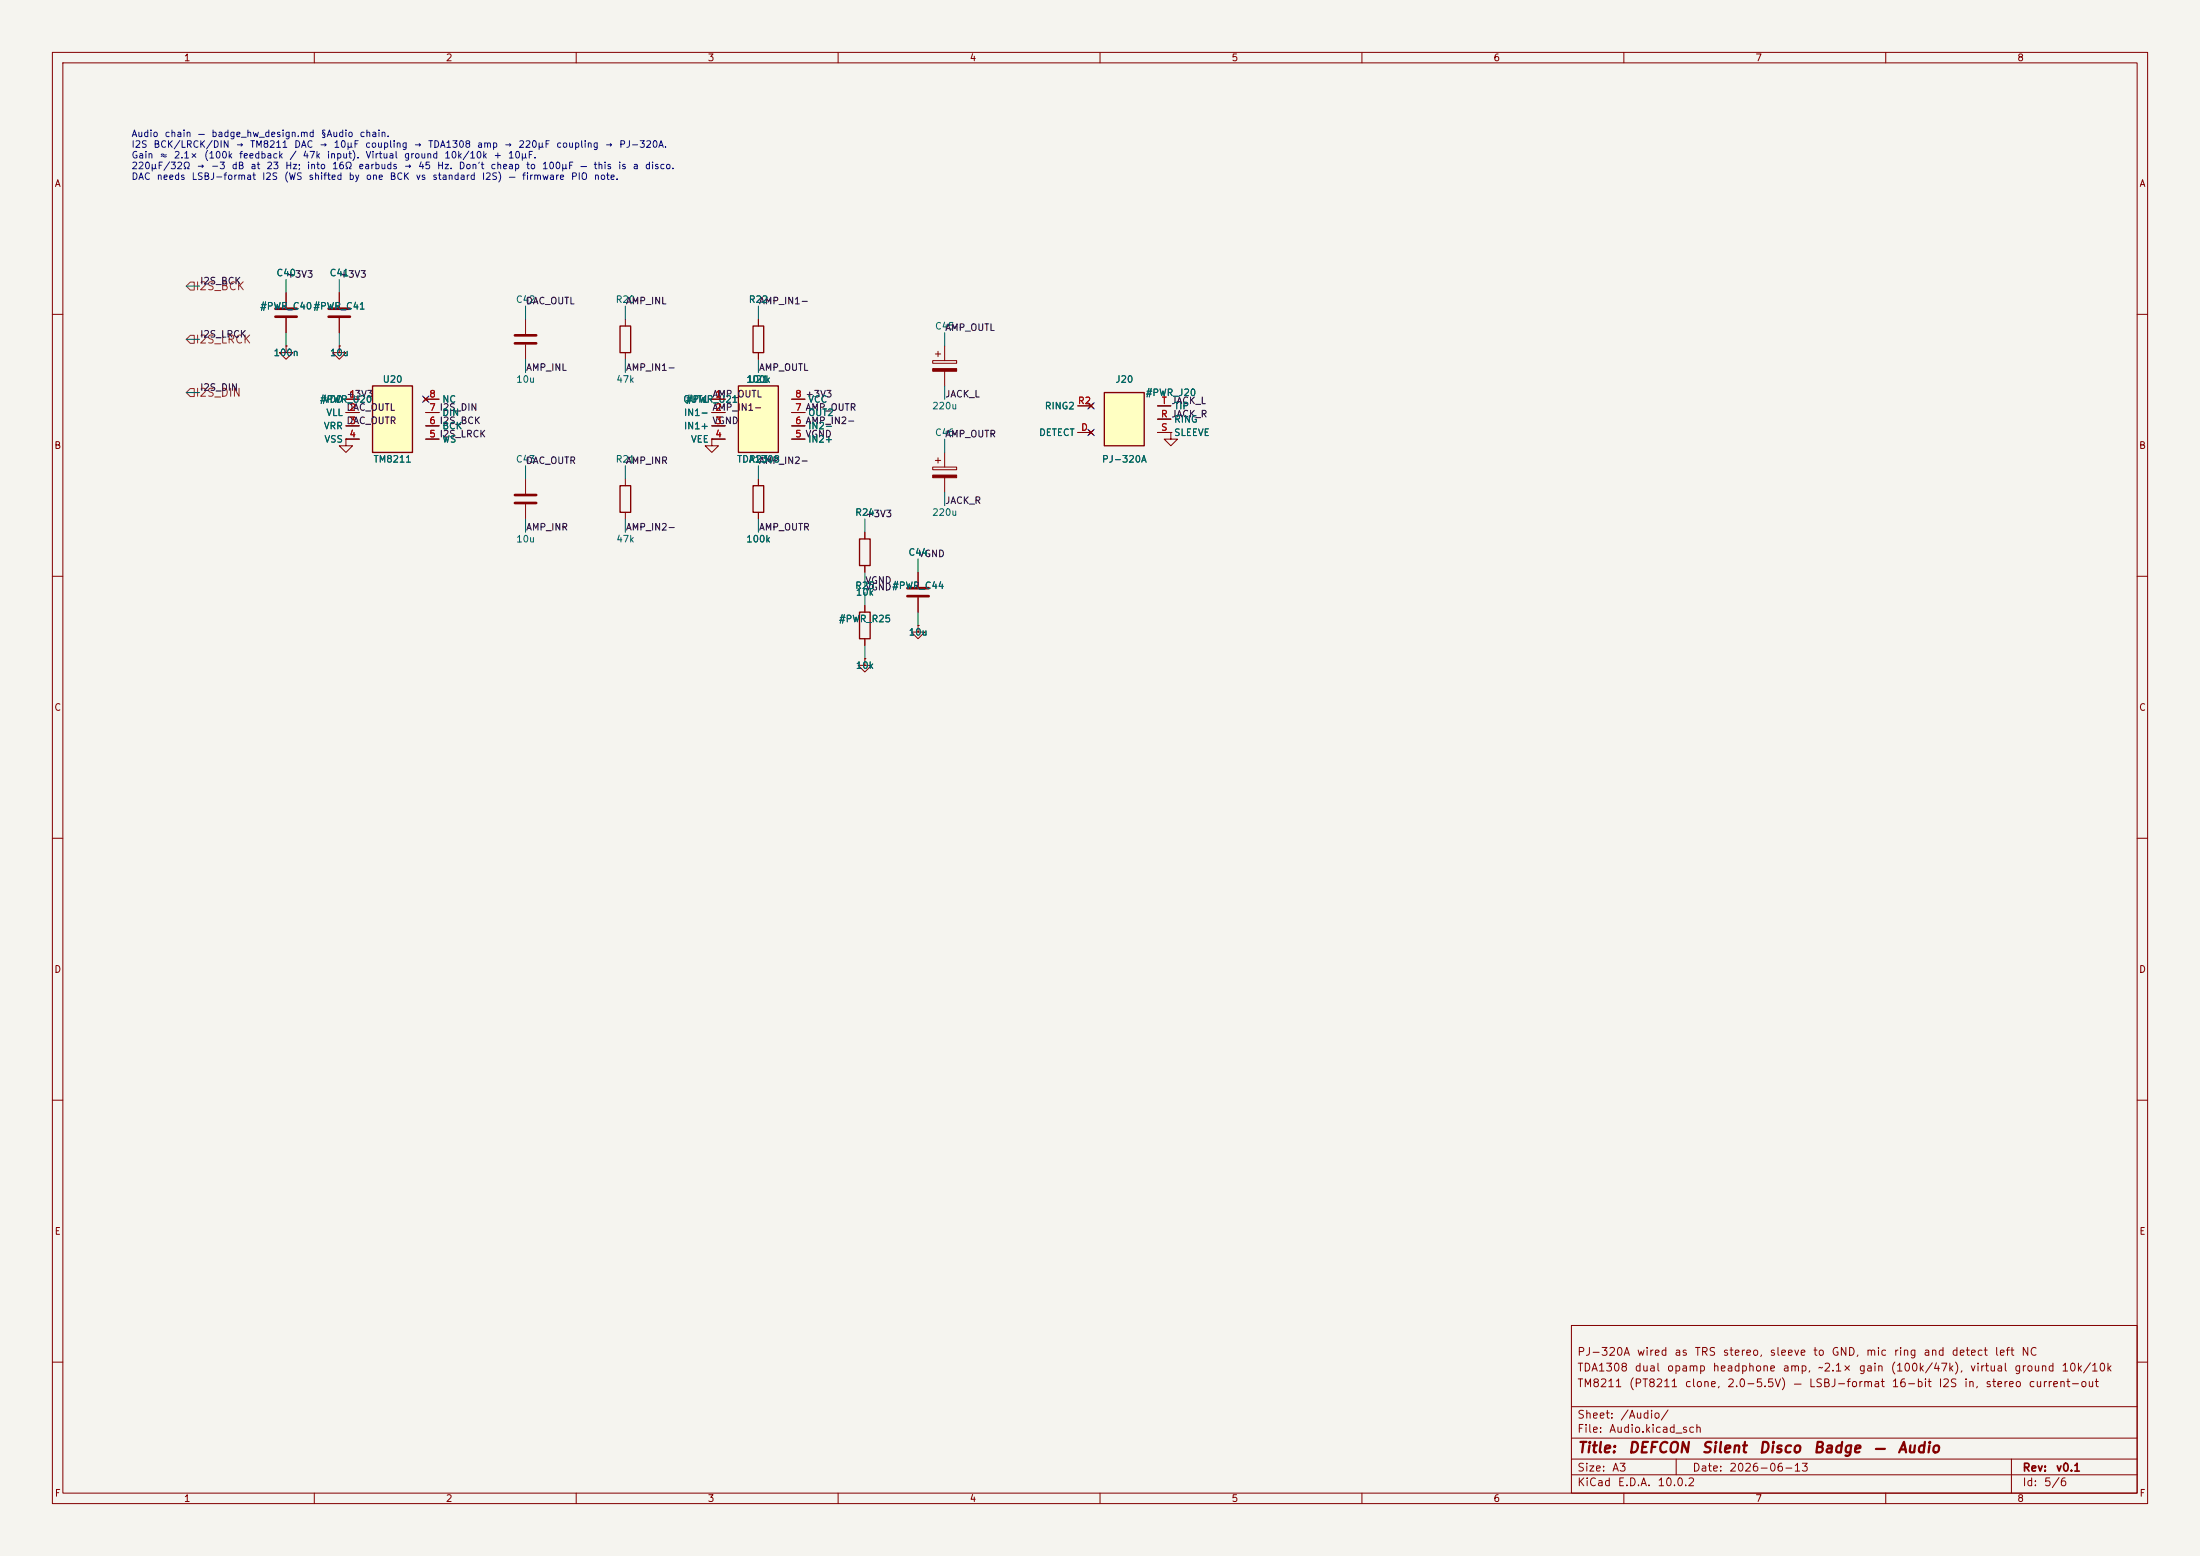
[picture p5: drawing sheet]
(kicad_sch
 (version 20260306)
 (generator "eeschema")
 (generator_version "10.0")
 (paper "A3")
 (title_block
  (title "DEFCON Silent Disco Badge — Audio")
  (date "2026-06-13")
  (rev "v0.1")
  (comment 1 "TM8211 (PT8211 clone, 2.0-5.5V) — LSBJ-format 16-bit I2S in, stereo current-out")
  (comment 2 "TDA1308 dual opamp headphone amp, ~2.1× gain (100k/47k), virtual ground 10k/10k")
  (comment 3 "PJ-320A wired as TRS stereo, sleeve to GND, mic ring and detect left NC"))
 (lib_symbols
  (symbol "Device:C"
   (pin_numbers (hide yes))
   (pin_names
    (offset 0.254)) (exclude_from_sim no) (in_bom yes) (on_board yes)
   (in_pos_files yes)
   (duplicate_pin_numbers_are_jumpers no)
   (property "Reference" "C" (at 0.635 2.54 0) (show_name no) (do_not_autoplace no) (effects (font (size 1.27 1.27)) (justify left)))
   (property "Value" "C" (at 0.635 -2.54 0) (show_name no) (do_not_autoplace no) (effects (font (size 1.27 1.27)) (justify left)))
   (property "Footprint" "" (at 0.9652 -3.81 0) (show_name no) (do_not_autoplace no) (hide yes) (effects (font (size 1.27 1.27))))
   (property "Datasheet" "" (at 0 0 0) (show_name no) (do_not_autoplace no) (hide yes) (effects (font (size 1.27 1.27))))
   (property "Description" "Unpolarized capacitor" (at 0 0 0) (show_name no) (do_not_autoplace no) (hide yes) (effects (font (size 1.27 1.27))))
   (symbol "C_0_1"
    (polyline (pts (xy -2.032 0.762) (xy 2.032 0.762)) (stroke (width 0.508) (type default)) (fill (type none)))
    (polyline (pts (xy -2.032 -0.762) (xy 2.032 -0.762)) (stroke (width 0.508) (type default)) (fill (type none))))
   (symbol "C_1_1"
    (pin passive line (at 0 3.81 270) (length 2.794) (name "" (effects (font (size 1.27 1.27)))) (number "1" (effects (font (size 1.27 1.27)))))
    (pin passive line (at 0 -3.81 90) (length 2.794) (name "" (effects (font (size 1.27 1.27)))) (number "2" (effects (font (size 1.27 1.27))))))
   (embedded_fonts no))
  (symbol "Device:C_Polarized"
   (pin_numbers (hide yes))
   (pin_names
    (offset 0.254)) (exclude_from_sim no) (in_bom yes) (on_board yes)
   (in_pos_files yes)
   (duplicate_pin_numbers_are_jumpers no)
   (property "Reference" "C" (at 0.635 2.54 0) (show_name no) (do_not_autoplace no) (effects (font (size 1.27 1.27)) (justify left)))
   (property "Value" "C_Polarized" (at 0.635 -2.54 0) (show_name no) (do_not_autoplace no) (effects (font (size 1.27 1.27)) (justify left)))
   (property "Footprint" "" (at 0.9652 -3.81 0) (show_name no) (do_not_autoplace no) (hide yes) (effects (font (size 1.27 1.27))))
   (property "Datasheet" "" (at 0 0 0) (show_name no) (do_not_autoplace no) (hide yes) (effects (font (size 1.27 1.27))))
   (property "Description" "Polarized capacitor" (at 0 0 0) (show_name no) (do_not_autoplace no) (hide yes) (effects (font (size 1.27 1.27))))
   (symbol "C_Polarized_0_1"
    (rectangle (start -2.286 0.508) (end 2.286 1.016) (stroke (width 0) (type default)) (fill (type none)))
    (polyline (pts (xy -1.778 2.286) (xy -0.762 2.286)) (stroke (width 0) (type default)) (fill (type none)))
    (polyline (pts (xy -1.27 2.794) (xy -1.27 1.778)) (stroke (width 0) (type default)) (fill (type none)))
    (rectangle (start 2.286 -0.508) (end -2.286 -1.016) (stroke (width 0) (type default)) (fill (type outline))))
   (symbol "C_Polarized_1_1"
    (pin passive line (at 0 3.81 270) (length 2.794) (name "" (effects (font (size 1.27 1.27)))) (number "1" (effects (font (size 1.27 1.27)))))
    (pin passive line (at 0 -3.81 90) (length 2.794) (name "" (effects (font (size 1.27 1.27)))) (number "2" (effects (font (size 1.27 1.27))))))
   (embedded_fonts no))
  (symbol "Device:R"
   (pin_numbers (hide yes))
   (pin_names
    (offset 0)) (exclude_from_sim no) (in_bom yes) (on_board yes)
   (in_pos_files yes)
   (duplicate_pin_numbers_are_jumpers no)
   (property "Reference" "R" (at 2.032 0 90) (show_name no) (do_not_autoplace no) (effects (font (size 1.27 1.27))))
   (property "Value" "R" (at 0 0 90) (show_name no) (do_not_autoplace no) (effects (font (size 1.27 1.27))))
   (property "Footprint" "" (at -1.778 0 90) (show_name no) (do_not_autoplace no) (hide yes) (effects (font (size 1.27 1.27))))
   (property "Datasheet" "" (at 0 0 0) (show_name no) (do_not_autoplace no) (hide yes) (effects (font (size 1.27 1.27))))
   (property "Description" "Resistor" (at 0 0 0) (show_name no) (do_not_autoplace no) (hide yes) (effects (font (size 1.27 1.27))))
   (symbol "R_0_1"
    (rectangle (start -1.016 -2.54) (end 1.016 2.54) (stroke (width 0.254) (type default)) (fill (type none))))
   (symbol "R_1_1"
    (pin passive line (at 0 3.81 270) (length 1.27) (name "" (effects (font (size 1.27 1.27)))) (number "1" (effects (font (size 1.27 1.27)))))
    (pin passive line (at 0 -3.81 90) (length 1.27) (name "" (effects (font (size 1.27 1.27)))) (number "2" (effects (font (size 1.27 1.27))))))
   (embedded_fonts no))
  (symbol "badge:PJ-320A" (exclude_from_sim no) (in_bom yes) (on_board yes)
   (in_pos_files yes)
   (duplicate_pin_numbers_are_jumpers no)
   (property "Reference" "U" (at 0 7.62 0) (show_name no) (do_not_autoplace no) (effects (font (size 1.27 1.27))))
   (property "Value" "PJ-320A" (at 0 -7.62 0) (show_name no) (do_not_autoplace no) (effects (font (size 1.27 1.27))))
   (property "Footprint" "Connector_Audio:Jack_3.5mm_QingPu_WQP-PJ398SM_Vertical_CircularHoles" (at 0 0 0) (show_name no) (do_not_autoplace no) (hide yes) (effects (font (size 1.27 1.27))))
   (property "Datasheet" "" (at 0 0 0) (show_name no) (do_not_autoplace no) (hide yes) (effects (font (size 1.27 1.27))))
   (property "Description" "3.5mm TRRS jack, used as TRS stereo (sleeve = GND)" (at 0 0 0) (show_name no) (do_not_autoplace no) (hide yes) (effects (font (size 1.27 1.27))))
   (symbol "PJ-320A_0_1"
    (rectangle (start -3.81 -5.08) (end 3.81 5.08) (stroke (width 0.254) (type default)) (fill (type background))))
   (symbol "PJ-320A_1_1"
    (pin no_connect line (at -6.35 -2.54 180) (length 2.54) (name "DETECT" (effects (font (size 1.27 1.27)))) (number "D" (effects (font (size 1.27 1.27)))))
    (pin passive line (at 6.35 0 0) (length 2.54) (name "RING" (effects (font (size 1.27 1.27)))) (number "R" (effects (font (size 1.27 1.27)))))
    (pin no_connect line (at -6.35 2.54 180) (length 2.54) (name "RING2" (effects (font (size 1.27 1.27)))) (number "R2" (effects (font (size 1.27 1.27)))))
    (pin passive line (at 6.35 -2.54 0) (length 2.54) (name "SLEEVE" (effects (font (size 1.27 1.27)))) (number "S" (effects (font (size 1.27 1.27)))))
    (pin passive line (at 6.35 2.54 0) (length 2.54) (name "TIP" (effects (font (size 1.27 1.27)))) (number "T" (effects (font (size 1.27 1.27))))))
   (embedded_fonts no))
  (symbol "badge:TDA1308" (exclude_from_sim no) (in_bom yes) (on_board yes)
   (in_pos_files yes)
   (duplicate_pin_numbers_are_jumpers no)
   (property "Reference" "U" (at 0 8.89 0) (show_name no) (do_not_autoplace no) (effects (font (size 1.27 1.27))))
   (property "Value" "TDA1308" (at 0 -8.89 0) (show_name no) (do_not_autoplace no) (effects (font (size 1.27 1.27))))
   (property "Footprint" "Package_SO:SOIC-8_3.9x4.9mm_P1.27mm" (at 0 0 0) (show_name no) (do_not_autoplace no) (hide yes) (effects (font (size 1.27 1.27))))
   (property "Datasheet" "" (at 0 0 0) (show_name no) (do_not_autoplace no) (hide yes) (effects (font (size 1.27 1.27))))
   (property "Description" "Dual headphone opamp, rail-to-rail" (at 0 0 0) (show_name no) (do_not_autoplace no) (hide yes) (effects (font (size 1.27 1.27))))
   (symbol "TDA1308_0_1"
    (rectangle (start -3.81 -6.35) (end 3.81 6.35) (stroke (width 0.254) (type default)) (fill (type background))))
   (symbol "TDA1308_1_1"
    (pin output line (at -6.35 3.81 180) (length 2.54) (name "OUT1" (effects (font (size 1.27 1.27)))) (number "1" (effects (font (size 1.27 1.27)))))
    (pin input line (at -6.35 1.27 180) (length 2.54) (name "IN1-" (effects (font (size 1.27 1.27)))) (number "2" (effects (font (size 1.27 1.27)))))
    (pin input line (at -6.35 -1.27 180) (length 2.54) (name "IN1+" (effects (font (size 1.27 1.27)))) (number "3" (effects (font (size 1.27 1.27)))))
    (pin power_in line (at -6.35 -3.81 180) (length 2.54) (name "VEE" (effects (font (size 1.27 1.27)))) (number "4" (effects (font (size 1.27 1.27)))))
    (pin input line (at 6.35 -3.81 0) (length 2.54) (name "IN2+" (effects (font (size 1.27 1.27)))) (number "5" (effects (font (size 1.27 1.27)))))
    (pin input line (at 6.35 -1.27 0) (length 2.54) (name "IN2-" (effects (font (size 1.27 1.27)))) (number "6" (effects (font (size 1.27 1.27)))))
    (pin output line (at 6.35 1.27 0) (length 2.54) (name "OUT2" (effects (font (size 1.27 1.27)))) (number "7" (effects (font (size 1.27 1.27)))))
    (pin power_in line (at 6.35 3.81 0) (length 2.54) (name "VCC" (effects (font (size 1.27 1.27)))) (number "8" (effects (font (size 1.27 1.27))))))
   (embedded_fonts no))
  (symbol "badge:TM8211" (exclude_from_sim no) (in_bom yes) (on_board yes)
   (in_pos_files yes)
   (duplicate_pin_numbers_are_jumpers no)
   (property "Reference" "U" (at 0 8.89 0) (show_name no) (do_not_autoplace no) (effects (font (size 1.27 1.27))))
   (property "Value" "TM8211" (at 0 -8.89 0) (show_name no) (do_not_autoplace no) (effects (font (size 1.27 1.27))))
   (property "Footprint" "Package_SO:SOIC-8_3.9x4.9mm_P1.27mm" (at 0 0 0) (show_name no) (do_not_autoplace no) (hide yes) (effects (font (size 1.27 1.27))))
   (property "Datasheet" "" (at 0 0 0) (show_name no) (do_not_autoplace no) (hide yes) (effects (font (size 1.27 1.27))))
   (property "Description" "Stereo 16-bit DAC, LSBJ-format I2S (PT8211 clone)" (at 0 0 0) (show_name no) (do_not_autoplace no) (hide yes) (effects (font (size 1.27 1.27))))
   (symbol "TM8211_0_1"
    (rectangle (start -3.81 -6.35) (end 3.81 6.35) (stroke (width 0.254) (type default)) (fill (type background))))
   (symbol "TM8211_1_1"
    (pin power_in line (at -6.35 3.81 180) (length 2.54) (name "VDD" (effects (font (size 1.27 1.27)))) (number "1" (effects (font (size 1.27 1.27)))))
    (pin output line (at -6.35 1.27 180) (length 2.54) (name "VLL" (effects (font (size 1.27 1.27)))) (number "2" (effects (font (size 1.27 1.27)))))
    (pin output line (at -6.35 -1.27 180) (length 2.54) (name "VRR" (effects (font (size 1.27 1.27)))) (number "3" (effects (font (size 1.27 1.27)))))
    (pin power_in line (at -6.35 -3.81 180) (length 2.54) (name "VSS" (effects (font (size 1.27 1.27)))) (number "4" (effects (font (size 1.27 1.27)))))
    (pin input line (at 6.35 -3.81 0) (length 2.54) (name "WS" (effects (font (size 1.27 1.27)))) (number "5" (effects (font (size 1.27 1.27)))))
    (pin input line (at 6.35 -1.27 0) (length 2.54) (name "BCK" (effects (font (size 1.27 1.27)))) (number "6" (effects (font (size 1.27 1.27)))))
    (pin input line (at 6.35 1.27 0) (length 2.54) (name "DIN" (effects (font (size 1.27 1.27)))) (number "7" (effects (font (size 1.27 1.27)))))
    (pin no_connect line (at 6.35 3.81 0) (length 2.54) (name "NC" (effects (font (size 1.27 1.27)))) (number "8" (effects (font (size 1.27 1.27))))))
   (embedded_fonts no))
  (symbol "power:+3V3"
   (power global)
   (pin_numbers (hide yes))
   (pin_names
    (offset 0) (hide yes)) (exclude_from_sim no) (in_bom yes) (on_board yes)
   (in_pos_files yes)
   (duplicate_pin_numbers_are_jumpers no)
   (property "Reference" "#PWR" (at 0 -3.81 0) (show_name no) (do_not_autoplace no) (hide yes) (effects (font (size 1.27 1.27))))
   (property "Value" "+3V3" (at 0 3.556 0) (show_name no) (do_not_autoplace no) (effects (font (size 1.27 1.27))))
   (property "Footprint" "" (at 0 0 0) (show_name no) (do_not_autoplace no) (hide yes) (effects (font (size 1.27 1.27))))
   (property "Datasheet" "" (at 0 0 0) (show_name no) (do_not_autoplace no) (hide yes) (effects (font (size 1.27 1.27))))
   (property "Description" "Power symbol creates a global label with name \"+3V3\"" (at 0 0 0) (show_name no) (do_not_autoplace no) (hide yes) (effects (font (size 1.27 1.27))))
   (symbol "+3V3_0_1"
    (polyline (pts (xy -0.762 1.27) (xy 0 2.54)) (stroke (width 0) (type default)) (fill (type none)))
    (polyline (pts (xy 0 2.54) (xy 0.762 1.27)) (stroke (width 0) (type default)) (fill (type none)))
    (polyline (pts (xy 0 0) (xy 0 2.54)) (stroke (width 0) (type default)) (fill (type none))))
   (symbol "+3V3_1_1"
    (pin power_in line (at 0 0 90) (length 0) (name "" (effects (font (size 1.27 1.27)))) (number "1" (effects (font (size 1.27 1.27))))))
   (embedded_fonts no))
  (symbol "power:GND"
   (power global)
   (pin_numbers (hide yes))
   (pin_names
    (offset 0) (hide yes)) (exclude_from_sim no) (in_bom yes) (on_board yes)
   (in_pos_files yes)
   (duplicate_pin_numbers_are_jumpers no)
   (property "Reference" "#PWR" (at 0 -6.35 0) (show_name no) (do_not_autoplace no) (hide yes) (effects (font (size 1.27 1.27))))
   (property "Value" "GND" (at 0 -3.81 0) (show_name no) (do_not_autoplace no) (effects (font (size 1.27 1.27))))
   (property "Footprint" "" (at 0 0 0) (show_name no) (do_not_autoplace no) (hide yes) (effects (font (size 1.27 1.27))))
   (property "Datasheet" "" (at 0 0 0) (show_name no) (do_not_autoplace no) (hide yes) (effects (font (size 1.27 1.27))))
   (property "Description" "Power symbol creates a global label with name \"GND\" , ground" (at 0 0 0) (show_name no) (do_not_autoplace no) (hide yes) (effects (font (size 1.27 1.27))))
   (symbol "GND_0_1"
    (polyline (pts (xy 0 0) (xy 0 -1.27) (xy 1.27 -1.27) (xy 0 -2.54) (xy -1.27 -1.27) (xy 0 -1.27)) (stroke (width 0) (type default)) (fill (type none))))
   (symbol "GND_1_1"
    (pin power_in line (at 0 0 270) (length 0) (name "" (effects (font (size 1.27 1.27)))) (number "1" (effects (font (size 1.27 1.27))))))
   (embedded_fonts no)))
 (text "Audio chain — badge_hw_design.md §Audio chain.\nI2S BCK/LRCK/DIN → TM8211 DAC → 10µF coupling → TDA1308 amp → 220µF coupling → PJ-320A.\nGain ≈ 2.1× (100k feedback / 47k input). Virtual ground 10k/10k + 10µF.\n220µF/32Ω → −3 dB at 23 Hz; into 16Ω earbuds → 45 Hz. Don't cheap to 100µF — this is a disco.\nDAC needs LSBJ-format I2S (WS shifted by one BCK vs standard I2S) — firmware PIO note."
  (exclude_from_sim no)
  (at 25 25 0)
  (effects (font (size 1.27 1.27)) (justify left top)))
 (no_connect
  (at 81.28 76.2))
 (no_connect
  (at 208.28 82.55))
 (no_connect
  (at 208.28 77.47))
 (wire
  (pts (xy 54.61 63.5) (xy 54.61 66.04))
  (stroke (width 0) (type default)))
 (wire
  (pts (xy 144.78 99.06) (xy 144.78 101.6))
  (stroke (width 0) (type default)))
 (wire
  (pts (xy 144.78 60.96) (xy 144.78 58.42))
  (stroke (width 0) (type default)))
 (wire
  (pts (xy 68.58 81.28) (xy 66.04 81.28))
  (stroke (width 0) (type default)))
 (wire
  (pts (xy 220.98 80.01) (xy 223.52 80.01))
  (stroke (width 0) (type default)))
 (wire
  (pts (xy 151.13 76.2) (xy 153.67 76.2))
  (stroke (width 0) (type default)))
 (wire
  (pts (xy 100.33 99.06) (xy 100.33 101.6))
  (stroke (width 0) (type default)))
 (wire
  (pts (xy 81.28 78.74) (xy 83.82 78.74))
  (stroke (width 0) (type default)))
 (wire
  (pts (xy 119.38 99.06) (xy 119.38 101.6))
  (stroke (width 0) (type default)))
 (wire
  (pts (xy 35.56 64.77) (xy 38.1 64.77))
  (stroke (width 0) (type default)))
 (wire
  (pts (xy 165.1 115.57) (xy 165.1 113.03))
  (stroke (width 0) (type default)))
 (wire
  (pts (xy 175.26 116.84) (xy 175.26 119.38))
  (stroke (width 0) (type default)))
 (wire
  (pts (xy 100.33 68.58) (xy 100.33 71.12))
  (stroke (width 0) (type default)))
 (wire
  (pts (xy 165.1 109.22) (xy 165.1 111.76))
  (stroke (width 0) (type default)))
 (wire
  (pts (xy 81.28 81.28) (xy 83.82 81.28))
  (stroke (width 0) (type default)))
 (wire
  (pts (xy 180.34 73.66) (xy 180.34 76.2))
  (stroke (width 0) (type default)))
 (wire
  (pts (xy 138.43 81.28) (xy 135.89 81.28))
  (stroke (width 0) (type default)))
 (wire
  (pts (xy 151.13 83.82) (xy 153.67 83.82))
  (stroke (width 0) (type default)))
 (wire
  (pts (xy 35.56 54.61) (xy 38.1 54.61))
  (stroke (width 0) (type default)))
 (wire
  (pts (xy 220.98 82.55) (xy 223.52 82.55))
  (stroke (width 0) (type default)))
 (wire
  (pts (xy 100.33 60.96) (xy 100.33 58.42))
  (stroke (width 0) (type default)))
 (wire
  (pts (xy 138.43 78.74) (xy 135.89 78.74))
  (stroke (width 0) (type default)))
 (wire
  (pts (xy 180.34 86.36) (xy 180.34 83.82))
  (stroke (width 0) (type default)))
 (wire
  (pts (xy 151.13 78.74) (xy 153.67 78.74))
  (stroke (width 0) (type default)))
 (wire
  (pts (xy 151.13 81.28) (xy 153.67 81.28))
  (stroke (width 0) (type default)))
 (wire
  (pts (xy 35.56 74.93) (xy 38.1 74.93))
  (stroke (width 0) (type default)))
 (wire
  (pts (xy 165.1 123.19) (xy 165.1 125.73))
  (stroke (width 0) (type default)))
 (wire
  (pts (xy 81.28 83.82) (xy 83.82 83.82))
  (stroke (width 0) (type default)))
 (wire
  (pts (xy 100.33 91.44) (xy 100.33 88.9))
  (stroke (width 0) (type default)))
 (wire
  (pts (xy 54.61 55.88) (xy 54.61 53.34))
  (stroke (width 0) (type default)))
 (wire
  (pts (xy 144.78 91.44) (xy 144.78 88.9))
  (stroke (width 0) (type default)))
 (wire
  (pts (xy 180.34 66.04) (xy 180.34 63.5))
  (stroke (width 0) (type default)))
 (wire
  (pts (xy 68.58 83.82) (xy 66.04 83.82))
  (stroke (width 0) (type default)))
 (wire
  (pts (xy 119.38 60.96) (xy 119.38 58.42))
  (stroke (width 0) (type default)))
 (wire
  (pts (xy 119.38 68.58) (xy 119.38 71.12))
  (stroke (width 0) (type default)))
 (wire
  (pts (xy 165.1 101.6) (xy 165.1 99.06))
  (stroke (width 0) (type default)))
 (wire
  (pts (xy 180.34 93.98) (xy 180.34 96.52))
  (stroke (width 0) (type default)))
 (wire
  (pts (xy 144.78 68.58) (xy 144.78 71.12))
  (stroke (width 0) (type default)))
 (wire
  (pts (xy 175.26 109.22) (xy 175.26 106.68))
  (stroke (width 0) (type default)))
 (wire
  (pts (xy 68.58 76.2) (xy 66.04 76.2))
  (stroke (width 0) (type default)))
 (wire
  (pts (xy 64.77 55.88) (xy 64.77 53.34))
  (stroke (width 0) (type default)))
 (wire
  (pts (xy 220.98 77.47) (xy 223.52 77.47))
  (stroke (width 0) (type default)))
 (wire
  (pts (xy 64.77 63.5) (xy 64.77 66.04))
  (stroke (width 0) (type default)))
 (wire
  (pts (xy 119.38 91.44) (xy 119.38 88.9))
  (stroke (width 0) (type default)))
 (wire
  (pts (xy 138.43 76.2) (xy 135.89 76.2))
  (stroke (width 0) (type default)))
 (wire
  (pts (xy 138.43 83.82) (xy 135.89 83.82))
  (stroke (width 0) (type default)))
 (wire
  (pts (xy 68.58 78.74) (xy 66.04 78.74))
  (stroke (width 0) (type default)))
 (label "AMP_IN1-"
  (at 135.89 78.74 0)
  (effects (font (size 1.27 1.27)) (justify left bottom)))
 (label "JACK_L"
  (at 180.34 76.2 0)
  (effects (font (size 1.27 1.27)) (justify left bottom)))
 (label "AMP_IN1-"
  (at 119.38 71.12 0)
  (effects (font (size 1.27 1.27)) (justify left bottom)))
 (label "JACK_L"
  (at 223.52 77.47 0)
  (effects (font (size 1.27 1.27)) (justify left bottom)))
 (label "AMP_OUTR"
  (at 153.67 78.74 0)
  (effects (font (size 1.27 1.27)) (justify left bottom)))
 (label "AMP_OUTL"
  (at 180.34 63.5 0)
  (effects (font (size 1.27 1.27)) (justify left bottom)))
 (label "VGND"
  (at 165.1 113.03 0)
  (effects (font (size 1.27 1.27)) (justify left bottom)))
 (label "AMP_IN2-"
  (at 119.38 101.6 0)
  (effects (font (size 1.27 1.27)) (justify left bottom)))
 (label "DAC_OUTL"
  (at 66.04 78.74 0)
  (effects (font (size 1.27 1.27)) (justify left bottom)))
 (label "AMP_OUTR"
  (at 180.34 83.82 0)
  (effects (font (size 1.27 1.27)) (justify left bottom)))
 (label "I2S_LRCK"
  (at 38.1 64.77 0)
  (effects (font (size 1.27 1.27)) (justify left bottom)))
 (label "AMP_INL"
  (at 100.33 71.12 0)
  (effects (font (size 1.27 1.27)) (justify left bottom)))
 (label "+3V3"
  (at 165.1 99.06 0)
  (effects (font (size 1.27 1.27)) (justify left bottom)))
 (label "VGND"
  (at 175.26 106.68 0)
  (effects (font (size 1.27 1.27)) (justify left bottom)))
 (label "DAC_OUTR"
  (at 66.04 81.28 0)
  (effects (font (size 1.27 1.27)) (justify left bottom)))
 (label "AMP_OUTL"
  (at 135.89 76.2 0)
  (effects (font (size 1.27 1.27)) (justify left bottom)))
 (label "I2S_BCK"
  (at 38.1 54.61 0)
  (effects (font (size 1.27 1.27)) (justify left bottom)))
 (label "I2S_LRCK"
  (at 83.82 83.82 0)
  (effects (font (size 1.27 1.27)) (justify left bottom)))
 (label "+3V3"
  (at 64.77 53.34 0)
  (effects (font (size 1.27 1.27)) (justify left bottom)))
 (label "+3V3"
  (at 54.61 53.34 0)
  (effects (font (size 1.27 1.27)) (justify left bottom)))
 (label "AMP_IN2-"
  (at 153.67 81.28 0)
  (effects (font (size 1.27 1.27)) (justify left bottom)))
 (label "AMP_OUTR"
  (at 144.78 101.6 0)
  (effects (font (size 1.27 1.27)) (justify left bottom)))
 (label "VGND"
  (at 165.1 111.76 0)
  (effects (font (size 1.27 1.27)) (justify left bottom)))
 (label "AMP_OUTL"
  (at 144.78 71.12 0)
  (effects (font (size 1.27 1.27)) (justify left bottom)))
 (label "JACK_R"
  (at 180.34 96.52 0)
  (effects (font (size 1.27 1.27)) (justify left bottom)))
 (label "AMP_IN2-"
  (at 144.78 88.9 0)
  (effects (font (size 1.27 1.27)) (justify left bottom)))
 (label "I2S_DIN"
  (at 83.82 78.74 0)
  (effects (font (size 1.27 1.27)) (justify left bottom)))
 (label "+3V3"
  (at 153.67 76.2 0)
  (effects (font (size 1.27 1.27)) (justify left bottom)))
 (label "VGND"
  (at 153.67 83.82 0)
  (effects (font (size 1.27 1.27)) (justify left bottom)))
 (label "AMP_INL"
  (at 119.38 58.42 0)
  (effects (font (size 1.27 1.27)) (justify left bottom)))
 (label "JACK_R"
  (at 223.52 80.01 0)
  (effects (font (size 1.27 1.27)) (justify left bottom)))
 (label "AMP_INR"
  (at 119.38 88.9 0)
  (effects (font (size 1.27 1.27)) (justify left bottom)))
 (label "I2S_BCK"
  (at 83.82 81.28 0)
  (effects (font (size 1.27 1.27)) (justify left bottom)))
 (label "DAC_OUTR"
  (at 100.33 88.9 0)
  (effects (font (size 1.27 1.27)) (justify left bottom)))
 (label "AMP_INR"
  (at 100.33 101.6 0)
  (effects (font (size 1.27 1.27)) (justify left bottom)))
 (label "+3V3"
  (at 66.04 76.2 0)
  (effects (font (size 1.27 1.27)) (justify left bottom)))
 (label "DAC_OUTL"
  (at 100.33 58.42 0)
  (effects (font (size 1.27 1.27)) (justify left bottom)))
 (label "AMP_IN1-"
  (at 144.78 58.42 0)
  (effects (font (size 1.27 1.27)) (justify left bottom)))
 (label "VGND"
  (at 135.89 81.28 0)
  (effects (font (size 1.27 1.27)) (justify left bottom)))
 (label "I2S_DIN"
  (at 38.1 74.93 0)
  (effects (font (size 1.27 1.27)) (justify left bottom)))
 (hierarchical_label "I2S_BCK"
  (shape input)
  (at 35.56 54.61 0)
  (effects (font (size 1.524 1.524)) (justify left)))
 (hierarchical_label "I2S_LRCK"
  (shape input)
  (at 35.56 64.77 0)
  (effects (font (size 1.524 1.524)) (justify left)))
 (hierarchical_label "I2S_DIN"
  (shape input)
  (at 35.56 74.93 0)
  (effects (font (size 1.524 1.524)) (justify left)))
 (symbol
  (lib_id "power:GND")
  (at 135.89 83.82 0)
  (unit 1)
  (body_style 1)
  (exclude_from_sim no)
  (in_bom yes)
  (on_board yes)
  (in_pos_files yes)
  (dnp no)
  (fields_autoplaced yes)
  (property "Reference" "#PWR_U21" (at 135.89 76.2 0) (show_name no) (do_not_autoplace no) (effects (font (size 1.27 1.27))))
  (property "Value" "GND" (at 135.89 91.44 0) (hide yes) (show_name no) (do_not_autoplace no) (effects (font (size 1.27 1.27))))
  (property "Footprint" "" (at 135.89 83.82 0) (hide yes) (show_name no) (do_not_autoplace no) (effects (font (size 1.27 1.27))))
  (property "Datasheet" "" (at 135.89 83.82 0) (hide yes) (show_name no) (do_not_autoplace no) (effects (font (size 1.27 1.27))))
  (property "Description" "" (at 135.89 83.82 0) (hide yes) (show_name no) (do_not_autoplace no) (effects (font (size 1.27 1.27))))
  (pin "1"))
 (symbol
  (lib_id "Device:R")
  (at 165.1 105.41 0)
  (unit 1)
  (body_style 1)
  (exclude_from_sim no)
  (in_bom yes)
  (on_board yes)
  (in_pos_files yes)
  (dnp no)
  (fields_autoplaced yes)
  (property "Reference" "R24" (at 165.1 97.79 0) (show_name no) (do_not_autoplace no) (effects (font (size 1.27 1.27))))
  (property "Value" "10k" (at 165.1 113.03 0) (show_name no) (do_not_autoplace no) (effects (font (size 1.27 1.27))))
  (property "Footprint" "Resistor_SMD:R_0402_1005Metric" (at 165.1 105.41 0) (hide yes) (show_name no) (do_not_autoplace no) (effects (font (size 1.27 1.27))))
  (property "Datasheet" "" (at 165.1 105.41 0) (hide yes) (show_name no) (do_not_autoplace no) (effects (font (size 1.27 1.27))))
  (property "Description" "VGND top" (at 165.1 105.41 0) (hide yes) (show_name no) (do_not_autoplace no) (effects (font (size 1.27 1.27))))
  (property "MPN" "RC0402FR-0710KL" (at 165.1 105.41 0) (hide yes) (show_name no) (do_not_autoplace no) (effects (font (size 1.27 1.27))))
  (property "LCSC" "C25744" (at 165.1 105.41 0) (hide yes) (show_name no) (do_not_autoplace no) (effects (font (size 1.27 1.27))))
  (pin "1")
  (pin "2"))
 (symbol
  (lib_id "Device:C")
  (at 64.77 59.69 0)
  (unit 1)
  (body_style 1)
  (exclude_from_sim no)
  (in_bom yes)
  (on_board yes)
  (in_pos_files yes)
  (dnp no)
  (fields_autoplaced yes)
  (property "Reference" "C41" (at 64.77 52.07 0) (show_name no) (do_not_autoplace no) (effects (font (size 1.27 1.27))))
  (property "Value" "10u" (at 64.77 67.31 0) (show_name no) (do_not_autoplace no) (effects (font (size 1.27 1.27))))
  (property "Footprint" "Capacitor_SMD:C_0402_1005Metric" (at 64.77 59.69 0) (hide yes) (show_name no) (do_not_autoplace no) (effects (font (size 1.27 1.27))))
  (property "Datasheet" "" (at 64.77 59.69 0) (hide yes) (show_name no) (do_not_autoplace no) (effects (font (size 1.27 1.27))))
  (property "Description" "DAC VDD bulk" (at 64.77 59.69 0) (hide yes) (show_name no) (do_not_autoplace no) (effects (font (size 1.27 1.27))))
  (pin "1")
  (pin "2"))
 (symbol
  (lib_id "Device:R")
  (at 144.78 64.77 0)
  (unit 1)
  (body_style 1)
  (exclude_from_sim no)
  (in_bom yes)
  (on_board yes)
  (in_pos_files yes)
  (dnp no)
  (fields_autoplaced yes)
  (property "Reference" "R22" (at 144.78 57.15 0) (show_name no) (do_not_autoplace no) (effects (font (size 1.27 1.27))))
  (property "Value" "100k" (at 144.78 72.39 0) (show_name no) (do_not_autoplace no) (effects (font (size 1.27 1.27))))
  (property "Footprint" "Resistor_SMD:R_0402_1005Metric" (at 144.78 64.77 0) (hide yes) (show_name no) (do_not_autoplace no) (effects (font (size 1.27 1.27))))
  (property "Datasheet" "" (at 144.78 64.77 0) (hide yes) (show_name no) (do_not_autoplace no) (effects (font (size 1.27 1.27))))
  (property "Description" "L feedback" (at 144.78 64.77 0) (hide yes) (show_name no) (do_not_autoplace no) (effects (font (size 1.27 1.27))))
  (property "MPN" "RC0402FR-07100KL" (at 144.78 64.77 0) (hide yes) (show_name no) (do_not_autoplace no) (effects (font (size 1.27 1.27))))
  (property "LCSC" "C25741" (at 144.78 64.77 0) (hide yes) (show_name no) (do_not_autoplace no) (effects (font (size 1.27 1.27))))
  (pin "1")
  (pin "2"))
 (symbol
  (lib_id "Device:R")
  (at 119.38 64.77 0)
  (unit 1)
  (body_style 1)
  (exclude_from_sim no)
  (in_bom yes)
  (on_board yes)
  (in_pos_files yes)
  (dnp no)
  (fields_autoplaced yes)
  (property "Reference" "R20" (at 119.38 57.15 0) (show_name no) (do_not_autoplace no) (effects (font (size 1.27 1.27))))
  (property "Value" "47k" (at 119.38 72.39 0) (show_name no) (do_not_autoplace no) (effects (font (size 1.27 1.27))))
  (property "Footprint" "Resistor_SMD:R_0402_1005Metric" (at 119.38 64.77 0) (hide yes) (show_name no) (do_not_autoplace no) (effects (font (size 1.27 1.27))))
  (property "Datasheet" "" (at 119.38 64.77 0) (hide yes) (show_name no) (do_not_autoplace no) (effects (font (size 1.27 1.27))))
  (property "Description" "L amp input" (at 119.38 64.77 0) (hide yes) (show_name no) (do_not_autoplace no) (effects (font (size 1.27 1.27))))
  (property "MPN" "RC0402FR-0747KL" (at 119.38 64.77 0) (hide yes) (show_name no) (do_not_autoplace no) (effects (font (size 1.27 1.27))))
  (property "LCSC" "C25819" (at 119.38 64.77 0) (hide yes) (show_name no) (do_not_autoplace no) (effects (font (size 1.27 1.27))))
  (pin "1")
  (pin "2"))
 (symbol
  (lib_id "Device:R")
  (at 144.78 95.25 0)
  (unit 1)
  (body_style 1)
  (exclude_from_sim no)
  (in_bom yes)
  (on_board yes)
  (in_pos_files yes)
  (dnp no)
  (fields_autoplaced yes)
  (property "Reference" "R23" (at 144.78 87.63 0) (show_name no) (do_not_autoplace no) (effects (font (size 1.27 1.27))))
  (property "Value" "100k" (at 144.78 102.87 0) (show_name no) (do_not_autoplace no) (effects (font (size 1.27 1.27))))
  (property "Footprint" "Resistor_SMD:R_0402_1005Metric" (at 144.78 95.25 0) (hide yes) (show_name no) (do_not_autoplace no) (effects (font (size 1.27 1.27))))
  (property "Datasheet" "" (at 144.78 95.25 0) (hide yes) (show_name no) (do_not_autoplace no) (effects (font (size 1.27 1.27))))
  (property "Description" "R feedback" (at 144.78 95.25 0) (hide yes) (show_name no) (do_not_autoplace no) (effects (font (size 1.27 1.27))))
  (property "MPN" "RC0402FR-07100KL" (at 144.78 95.25 0) (hide yes) (show_name no) (do_not_autoplace no) (effects (font (size 1.27 1.27))))
  (property "LCSC" "C25741" (at 144.78 95.25 0) (hide yes) (show_name no) (do_not_autoplace no) (effects (font (size 1.27 1.27))))
  (pin "1")
  (pin "2"))
 (symbol
  (lib_id "badge:TDA1308")
  (at 144.78 80.01 0)
  (unit 1)
  (body_style 1)
  (exclude_from_sim no)
  (in_bom yes)
  (on_board yes)
  (in_pos_files yes)
  (dnp no)
  (fields_autoplaced yes)
  (property "Reference" "U21" (at 144.78 72.39 0) (show_name no) (do_not_autoplace no) (effects (font (size 1.27 1.27))))
  (property "Value" "TDA1308" (at 144.78 87.63 0) (show_name no) (do_not_autoplace no) (effects (font (size 1.27 1.27))))
  (property "Footprint" "Package_SO:SOIC-8_3.9x4.9mm_P1.27mm" (at 144.78 80.01 0) (hide yes) (show_name no) (do_not_autoplace no) (effects (font (size 1.27 1.27))))
  (property "Datasheet" "" (at 144.78 80.01 0) (hide yes) (show_name no) (do_not_autoplace no) (effects (font (size 1.27 1.27))))
  (property "Description" "Dual headphone amp (rail-to-rail)" (at 144.78 80.01 0) (hide yes) (show_name no) (do_not_autoplace no) (effects (font (size 1.27 1.27))))
  (property "MPN" "TDA1308AT" (at 144.78 80.01 0) (hide yes) (show_name no) (do_not_autoplace no) (effects (font (size 1.27 1.27))))
  (property "LCSC" "C8434" (at 144.78 80.01 0) (hide yes) (show_name no) (do_not_autoplace no) (effects (font (size 1.27 1.27))))
  (pin "1")
  (pin "2")
  (pin "3")
  (pin "4")
  (pin "8")
  (pin "7")
  (pin "6")
  (pin "5"))
 (symbol
  (lib_id "power:GND")
  (at 223.52 82.55 0)
  (unit 1)
  (body_style 1)
  (exclude_from_sim no)
  (in_bom yes)
  (on_board yes)
  (in_pos_files yes)
  (dnp no)
  (fields_autoplaced yes)
  (property "Reference" "#PWR_J20" (at 223.52 74.93 0) (show_name no) (do_not_autoplace no) (effects (font (size 1.27 1.27))))
  (property "Value" "GND" (at 223.52 90.17 0) (hide yes) (show_name no) (do_not_autoplace no) (effects (font (size 1.27 1.27))))
  (property "Footprint" "" (at 223.52 82.55 0) (hide yes) (show_name no) (do_not_autoplace no) (effects (font (size 1.27 1.27))))
  (property "Datasheet" "" (at 223.52 82.55 0) (hide yes) (show_name no) (do_not_autoplace no) (effects (font (size 1.27 1.27))))
  (property "Description" "" (at 223.52 82.55 0) (hide yes) (show_name no) (do_not_autoplace no) (effects (font (size 1.27 1.27))))
  (pin "1"))
 (symbol
  (lib_id "badge:TM8211")
  (at 74.93 80.01 0)
  (unit 1)
  (body_style 1)
  (exclude_from_sim no)
  (in_bom yes)
  (on_board yes)
  (in_pos_files yes)
  (dnp no)
  (fields_autoplaced yes)
  (property "Reference" "U20" (at 74.93 72.39 0) (show_name no) (do_not_autoplace no) (effects (font (size 1.27 1.27))))
  (property "Value" "TM8211" (at 74.93 87.63 0) (show_name no) (do_not_autoplace no) (effects (font (size 1.27 1.27))))
  (property "Footprint" "Package_SO:SOIC-8_3.9x4.9mm_P1.27mm" (at 74.93 80.01 0) (hide yes) (show_name no) (do_not_autoplace no) (effects (font (size 1.27 1.27))))
  (property "Datasheet" "" (at 74.93 80.01 0) (hide yes) (show_name no) (do_not_autoplace no) (effects (font (size 1.27 1.27))))
  (property "Description" "Stereo DAC, LSBJ I2S (PT8211 clone)" (at 74.93 80.01 0) (hide yes) (show_name no) (do_not_autoplace no) (effects (font (size 1.27 1.27))))
  (property "MPN" "TM8211" (at 74.93 80.01 0) (hide yes) (show_name no) (do_not_autoplace no) (effects (font (size 1.27 1.27))))
  (property "LCSC" "C82978" (at 74.93 80.01 0) (hide yes) (show_name no) (do_not_autoplace no) (effects (font (size 1.27 1.27))))
  (pin "1")
  (pin "2")
  (pin "3")
  (pin "4")
  (pin "8")
  (pin "7")
  (pin "6")
  (pin "5"))
 (symbol
  (lib_id "badge:PJ-320A")
  (at 214.63 80.01 0)
  (unit 1)
  (body_style 1)
  (exclude_from_sim no)
  (in_bom yes)
  (on_board yes)
  (in_pos_files yes)
  (dnp no)
  (fields_autoplaced yes)
  (property "Reference" "J20" (at 214.63 72.39 0) (show_name no) (do_not_autoplace no) (effects (font (size 1.27 1.27))))
  (property "Value" "PJ-320A" (at 214.63 87.63 0) (show_name no) (do_not_autoplace no) (effects (font (size 1.27 1.27))))
  (property "Footprint" "Connector_Audio:Jack_3.5mm_QingPu_WQP-PJ398SM_Vertical_CircularHoles" (at 214.63 80.01 0) (hide yes) (show_name no) (do_not_autoplace no) (effects (font (size 1.27 1.27))))
  (property "Datasheet" "" (at 214.63 80.01 0) (hide yes) (show_name no) (do_not_autoplace no) (effects (font (size 1.27 1.27))))
  (property "Description" "3.5mm TRRS jack wired as TRS stereo" (at 214.63 80.01 0) (hide yes) (show_name no) (do_not_autoplace no) (effects (font (size 1.27 1.27))))
  (property "MPN" "PJ-320A" (at 214.63 80.01 0) (hide yes) (show_name no) (do_not_autoplace no) (effects (font (size 1.27 1.27))))
  (property "LCSC" "C720466" (at 214.63 80.01 0) (hide yes) (show_name no) (do_not_autoplace no) (effects (font (size 1.27 1.27))))
  (pin "R2")
  (pin "D")
  (pin "T")
  (pin "R")
  (pin "S"))
 (symbol
  (lib_id "power:GND")
  (at 66.04 83.82 0)
  (unit 1)
  (body_style 1)
  (exclude_from_sim no)
  (in_bom yes)
  (on_board yes)
  (in_pos_files yes)
  (dnp no)
  (fields_autoplaced yes)
  (property "Reference" "#PWR_U20" (at 66.04 76.2 0) (show_name no) (do_not_autoplace no) (effects (font (size 1.27 1.27))))
  (property "Value" "GND" (at 66.04 91.44 0) (hide yes) (show_name no) (do_not_autoplace no) (effects (font (size 1.27 1.27))))
  (property "Footprint" "" (at 66.04 83.82 0) (hide yes) (show_name no) (do_not_autoplace no) (effects (font (size 1.27 1.27))))
  (property "Datasheet" "" (at 66.04 83.82 0) (hide yes) (show_name no) (do_not_autoplace no) (effects (font (size 1.27 1.27))))
  (property "Description" "" (at 66.04 83.82 0) (hide yes) (show_name no) (do_not_autoplace no) (effects (font (size 1.27 1.27))))
  (pin "1"))
 (symbol
  (lib_id "Device:C")
  (at 54.61 59.69 0)
  (unit 1)
  (body_style 1)
  (exclude_from_sim no)
  (in_bom yes)
  (on_board yes)
  (in_pos_files yes)
  (dnp no)
  (fields_autoplaced yes)
  (property "Reference" "C40" (at 54.61 52.07 0) (show_name no) (do_not_autoplace no) (effects (font (size 1.27 1.27))))
  (property "Value" "100n" (at 54.61 67.31 0) (show_name no) (do_not_autoplace no) (effects (font (size 1.27 1.27))))
  (property "Footprint" "Capacitor_SMD:C_0402_1005Metric" (at 54.61 59.69 0) (hide yes) (show_name no) (do_not_autoplace no) (effects (font (size 1.27 1.27))))
  (property "Datasheet" "" (at 54.61 59.69 0) (hide yes) (show_name no) (do_not_autoplace no) (effects (font (size 1.27 1.27))))
  (property "Description" "DAC VDD decoupling" (at 54.61 59.69 0) (hide yes) (show_name no) (do_not_autoplace no) (effects (font (size 1.27 1.27))))
  (property "MPN" "CL05B104KO5NNNC" (at 54.61 59.69 0) (hide yes) (show_name no) (do_not_autoplace no) (effects (font (size 1.27 1.27))))
  (property "LCSC" "C1525" (at 54.61 59.69 0) (hide yes) (show_name no) (do_not_autoplace no) (effects (font (size 1.27 1.27))))
  (pin "1")
  (pin "2"))
 (symbol
  (lib_id "power:GND")
  (at 54.61 66.04 0)
  (unit 1)
  (body_style 1)
  (exclude_from_sim no)
  (in_bom yes)
  (on_board yes)
  (in_pos_files yes)
  (dnp no)
  (fields_autoplaced yes)
  (property "Reference" "#PWR_C40" (at 54.61 58.42 0) (show_name no) (do_not_autoplace no) (effects (font (size 1.27 1.27))))
  (property "Value" "GND" (at 54.61 73.66 0) (hide yes) (show_name no) (do_not_autoplace no) (effects (font (size 1.27 1.27))))
  (property "Footprint" "" (at 54.61 66.04 0) (hide yes) (show_name no) (do_not_autoplace no) (effects (font (size 1.27 1.27))))
  (property "Datasheet" "" (at 54.61 66.04 0) (hide yes) (show_name no) (do_not_autoplace no) (effects (font (size 1.27 1.27))))
  (property "Description" "" (at 54.61 66.04 0) (hide yes) (show_name no) (do_not_autoplace no) (effects (font (size 1.27 1.27))))
  (pin "1"))
 (symbol
  (lib_id "Device:C_Polarized")
  (at 180.34 90.17 0)
  (unit 1)
  (body_style 1)
  (exclude_from_sim no)
  (in_bom yes)
  (on_board yes)
  (in_pos_files yes)
  (dnp no)
  (fields_autoplaced yes)
  (property "Reference" "C46" (at 180.34 82.55 0) (show_name no) (do_not_autoplace no) (effects (font (size 1.27 1.27))))
  (property "Value" "220u" (at 180.34 97.79 0) (show_name no) (do_not_autoplace no) (effects (font (size 1.27 1.27))))
  (property "Footprint" "Capacitor_SMD:CP_Elec_6.3x5.4" (at 180.34 90.17 0) (hide yes) (show_name no) (do_not_autoplace no) (effects (font (size 1.27 1.27))))
  (property "Datasheet" "" (at 180.34 90.17 0) (hide yes) (show_name no) (do_not_autoplace no) (effects (font (size 1.27 1.27))))
  (property "Description" "R output coupling (electrolytic, 6.3V)" (at 180.34 90.17 0) (hide yes) (show_name no) (do_not_autoplace no) (effects (font (size 1.27 1.27))))
  (pin "1")
  (pin "2"))
 (symbol
  (lib_id "Device:R")
  (at 165.1 119.38 0)
  (unit 1)
  (body_style 1)
  (exclude_from_sim no)
  (in_bom yes)
  (on_board yes)
  (in_pos_files yes)
  (dnp no)
  (fields_autoplaced yes)
  (property "Reference" "R25" (at 165.1 111.76 0) (show_name no) (do_not_autoplace no) (effects (font (size 1.27 1.27))))
  (property "Value" "10k" (at 165.1 127 0) (show_name no) (do_not_autoplace no) (effects (font (size 1.27 1.27))))
  (property "Footprint" "Resistor_SMD:R_0402_1005Metric" (at 165.1 119.38 0) (hide yes) (show_name no) (do_not_autoplace no) (effects (font (size 1.27 1.27))))
  (property "Datasheet" "" (at 165.1 119.38 0) (hide yes) (show_name no) (do_not_autoplace no) (effects (font (size 1.27 1.27))))
  (property "Description" "VGND bottom" (at 165.1 119.38 0) (hide yes) (show_name no) (do_not_autoplace no) (effects (font (size 1.27 1.27))))
  (property "MPN" "RC0402FR-0710KL" (at 165.1 119.38 0) (hide yes) (show_name no) (do_not_autoplace no) (effects (font (size 1.27 1.27))))
  (property "LCSC" "C25744" (at 165.1 119.38 0) (hide yes) (show_name no) (do_not_autoplace no) (effects (font (size 1.27 1.27))))
  (pin "1")
  (pin "2"))
 (symbol
  (lib_id "power:GND")
  (at 64.77 66.04 0)
  (unit 1)
  (body_style 1)
  (exclude_from_sim no)
  (in_bom yes)
  (on_board yes)
  (in_pos_files yes)
  (dnp no)
  (fields_autoplaced yes)
  (property "Reference" "#PWR_C41" (at 64.77 58.42 0) (show_name no) (do_not_autoplace no) (effects (font (size 1.27 1.27))))
  (property "Value" "GND" (at 64.77 73.66 0) (hide yes) (show_name no) (do_not_autoplace no) (effects (font (size 1.27 1.27))))
  (property "Footprint" "" (at 64.77 66.04 0) (hide yes) (show_name no) (do_not_autoplace no) (effects (font (size 1.27 1.27))))
  (property "Datasheet" "" (at 64.77 66.04 0) (hide yes) (show_name no) (do_not_autoplace no) (effects (font (size 1.27 1.27))))
  (property "Description" "" (at 64.77 66.04 0) (hide yes) (show_name no) (do_not_autoplace no) (effects (font (size 1.27 1.27))))
  (pin "1"))
 (symbol
  (lib_id "power:GND")
  (at 175.26 119.38 0)
  (unit 1)
  (body_style 1)
  (exclude_from_sim no)
  (in_bom yes)
  (on_board yes)
  (in_pos_files yes)
  (dnp no)
  (fields_autoplaced yes)
  (property "Reference" "#PWR_C44" (at 175.26 111.76 0) (show_name no) (do_not_autoplace no) (effects (font (size 1.27 1.27))))
  (property "Value" "GND" (at 175.26 127 0) (hide yes) (show_name no) (do_not_autoplace no) (effects (font (size 1.27 1.27))))
  (property "Footprint" "" (at 175.26 119.38 0) (hide yes) (show_name no) (do_not_autoplace no) (effects (font (size 1.27 1.27))))
  (property "Datasheet" "" (at 175.26 119.38 0) (hide yes) (show_name no) (do_not_autoplace no) (effects (font (size 1.27 1.27))))
  (property "Description" "" (at 175.26 119.38 0) (hide yes) (show_name no) (do_not_autoplace no) (effects (font (size 1.27 1.27))))
  (pin "1"))
 (symbol
  (lib_id "Device:C")
  (at 100.33 95.25 0)
  (unit 1)
  (body_style 1)
  (exclude_from_sim no)
  (in_bom yes)
  (on_board yes)
  (in_pos_files yes)
  (dnp no)
  (fields_autoplaced yes)
  (property "Reference" "C43" (at 100.33 87.63 0) (show_name no) (do_not_autoplace no) (effects (font (size 1.27 1.27))))
  (property "Value" "10u" (at 100.33 102.87 0) (show_name no) (do_not_autoplace no) (effects (font (size 1.27 1.27))))
  (property "Footprint" "Capacitor_SMD:C_0603_1608Metric" (at 100.33 95.25 0) (hide yes) (show_name no) (do_not_autoplace no) (effects (font (size 1.27 1.27))))
  (property "Datasheet" "" (at 100.33 95.25 0) (hide yes) (show_name no) (do_not_autoplace no) (effects (font (size 1.27 1.27))))
  (property "Description" "R channel DAC→amp coupling" (at 100.33 95.25 0) (hide yes) (show_name no) (do_not_autoplace no) (effects (font (size 1.27 1.27))))
  (property "MPN" "CL10A106KP8NNNC" (at 100.33 95.25 0) (hide yes) (show_name no) (do_not_autoplace no) (effects (font (size 1.27 1.27))))
  (property "LCSC" "C19702" (at 100.33 95.25 0) (hide yes) (show_name no) (do_not_autoplace no) (effects (font (size 1.27 1.27))))
  (pin "1")
  (pin "2"))
 (symbol
  (lib_id "Device:R")
  (at 119.38 95.25 0)
  (unit 1)
  (body_style 1)
  (exclude_from_sim no)
  (in_bom yes)
  (on_board yes)
  (in_pos_files yes)
  (dnp no)
  (fields_autoplaced yes)
  (property "Reference" "R21" (at 119.38 87.63 0) (show_name no) (do_not_autoplace no) (effects (font (size 1.27 1.27))))
  (property "Value" "47k" (at 119.38 102.87 0) (show_name no) (do_not_autoplace no) (effects (font (size 1.27 1.27))))
  (property "Footprint" "Resistor_SMD:R_0402_1005Metric" (at 119.38 95.25 0) (hide yes) (show_name no) (do_not_autoplace no) (effects (font (size 1.27 1.27))))
  (property "Datasheet" "" (at 119.38 95.25 0) (hide yes) (show_name no) (do_not_autoplace no) (effects (font (size 1.27 1.27))))
  (property "Description" "R amp input" (at 119.38 95.25 0) (hide yes) (show_name no) (do_not_autoplace no) (effects (font (size 1.27 1.27))))
  (property "MPN" "RC0402FR-0747KL" (at 119.38 95.25 0) (hide yes) (show_name no) (do_not_autoplace no) (effects (font (size 1.27 1.27))))
  (property "LCSC" "C25819" (at 119.38 95.25 0) (hide yes) (show_name no) (do_not_autoplace no) (effects (font (size 1.27 1.27))))
  (pin "1")
  (pin "2"))
 (symbol
  (lib_id "Device:C")
  (at 100.33 64.77 0)
  (unit 1)
  (body_style 1)
  (exclude_from_sim no)
  (in_bom yes)
  (on_board yes)
  (in_pos_files yes)
  (dnp no)
  (fields_autoplaced yes)
  (property "Reference" "C42" (at 100.33 57.15 0) (show_name no) (do_not_autoplace no) (effects (font (size 1.27 1.27))))
  (property "Value" "10u" (at 100.33 72.39 0) (show_name no) (do_not_autoplace no) (effects (font (size 1.27 1.27))))
  (property "Footprint" "Capacitor_SMD:C_0603_1608Metric" (at 100.33 64.77 0) (hide yes) (show_name no) (do_not_autoplace no) (effects (font (size 1.27 1.27))))
  (property "Datasheet" "" (at 100.33 64.77 0) (hide yes) (show_name no) (do_not_autoplace no) (effects (font (size 1.27 1.27))))
  (property "Description" "L channel DAC→amp coupling" (at 100.33 64.77 0) (hide yes) (show_name no) (do_not_autoplace no) (effects (font (size 1.27 1.27))))
  (property "MPN" "CL10A106KP8NNNC" (at 100.33 64.77 0) (hide yes) (show_name no) (do_not_autoplace no) (effects (font (size 1.27 1.27))))
  (property "LCSC" "C19702" (at 100.33 64.77 0) (hide yes) (show_name no) (do_not_autoplace no) (effects (font (size 1.27 1.27))))
  (pin "1")
  (pin "2"))
 (symbol
  (lib_id "power:GND")
  (at 165.1 125.73 0)
  (unit 1)
  (body_style 1)
  (exclude_from_sim no)
  (in_bom yes)
  (on_board yes)
  (in_pos_files yes)
  (dnp no)
  (fields_autoplaced yes)
  (property "Reference" "#PWR_R25" (at 165.1 118.11 0) (show_name no) (do_not_autoplace no) (effects (font (size 1.27 1.27))))
  (property "Value" "GND" (at 165.1 133.35 0) (hide yes) (show_name no) (do_not_autoplace no) (effects (font (size 1.27 1.27))))
  (property "Footprint" "" (at 165.1 125.73 0) (hide yes) (show_name no) (do_not_autoplace no) (effects (font (size 1.27 1.27))))
  (property "Datasheet" "" (at 165.1 125.73 0) (hide yes) (show_name no) (do_not_autoplace no) (effects (font (size 1.27 1.27))))
  (property "Description" "" (at 165.1 125.73 0) (hide yes) (show_name no) (do_not_autoplace no) (effects (font (size 1.27 1.27))))
  (pin "1"))
 (symbol
  (lib_id "Device:C")
  (at 175.26 113.03 0)
  (unit 1)
  (body_style 1)
  (exclude_from_sim no)
  (in_bom yes)
  (on_board yes)
  (in_pos_files yes)
  (dnp no)
  (fields_autoplaced yes)
  (property "Reference" "C44" (at 175.26 105.41 0) (show_name no) (do_not_autoplace no) (effects (font (size 1.27 1.27))))
  (property "Value" "10u" (at 175.26 120.65 0) (show_name no) (do_not_autoplace no) (effects (font (size 1.27 1.27))))
  (property "Footprint" "Capacitor_SMD:C_0402_1005Metric" (at 175.26 113.03 0) (hide yes) (show_name no) (do_not_autoplace no) (effects (font (size 1.27 1.27))))
  (property "Datasheet" "" (at 175.26 113.03 0) (hide yes) (show_name no) (do_not_autoplace no) (effects (font (size 1.27 1.27))))
  (property "Description" "VGND bypass" (at 175.26 113.03 0) (hide yes) (show_name no) (do_not_autoplace no) (effects (font (size 1.27 1.27))))
  (pin "1")
  (pin "2"))
 (symbol
  (lib_id "Device:C_Polarized")
  (at 180.34 69.85 0)
  (unit 1)
  (body_style 1)
  (exclude_from_sim no)
  (in_bom yes)
  (on_board yes)
  (in_pos_files yes)
  (dnp no)
  (fields_autoplaced yes)
  (property "Reference" "C45" (at 180.34 62.23 0) (show_name no) (do_not_autoplace no) (effects (font (size 1.27 1.27))))
  (property "Value" "220u" (at 180.34 77.47 0) (show_name no) (do_not_autoplace no) (effects (font (size 1.27 1.27))))
  (property "Footprint" "Capacitor_SMD:CP_Elec_6.3x5.4" (at 180.34 69.85 0) (hide yes) (show_name no) (do_not_autoplace no) (effects (font (size 1.27 1.27))))
  (property "Datasheet" "" (at 180.34 69.85 0) (hide yes) (show_name no) (do_not_autoplace no) (effects (font (size 1.27 1.27))))
  (property "Description" "L output coupling (electrolytic, 6.3V)" (at 180.34 69.85 0) (hide yes) (show_name no) (do_not_autoplace no) (effects (font (size 1.27 1.27))))
  (pin "1")
  (pin "2")))
